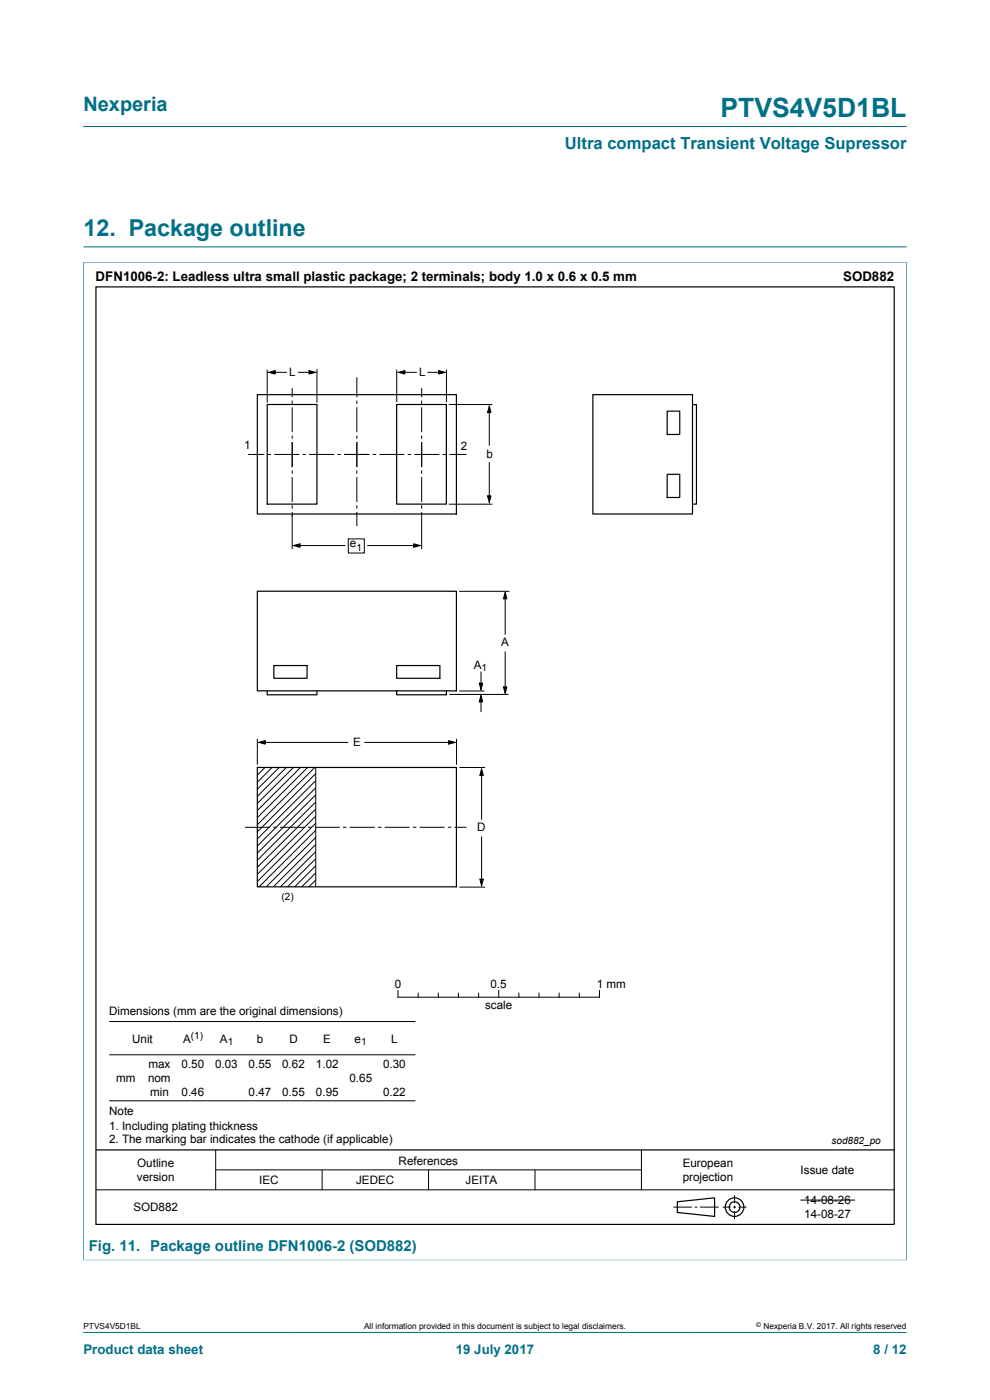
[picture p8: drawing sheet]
<svg xmlns="http://www.w3.org/2000/svg" width="210mm" height="297mm" viewBox="0 0 210 297" stroke-linecap="round" stroke-linejoin="round" font-family="sans-serif">
<path d="M17.7 26.8h174.6M17.6 55.6h174.8M17.7 55.6v211.8M17.7 52.4h174.6M192.3 55.6v211.8M17.6 267.3h174.8M17.7 282.6h174.6" fill="none" stroke="#007088" stroke-width=".21"/>
<g fill="none" stroke="#000" stroke-width=".21">
<path d="M56.7 78.4v7M57 79l1.4-.4v.8zM57.7 79h3.1M63.2 79h3M65.5 78.6l1.4 .4-1.4 .4zM67.2 78.3v7.1M84.2 78.4v6.9M84.5 79l1.4-.4v.8zM85.2 79h3.2M90.7 79h3M93 78.6l1.4 .4-1.4 .4zM94.7 78.4v6.9"/>
<path d="M52.6 96.4h3.5M56.8 96.4h.7M58.2 96.4h5.3M62 82.3v2M62 85v.7M62 86.4v5.3M62 92.4v.7M62 93.8v5.3M62 99.8v.7M64.2 96.4h.7M65.6 96.4h5.3M71.6 96.4h.7"/>
<path d="M73 96.4h5.4M75.7 80v4.3M75.7 85v.7M75.7 86.4v5.3M75.7 92.4v.7M75.7 93.8v5.3M75.7 99.8v.7M79.1 96.4h.7M80.5 96.4h5.3M86.5 96.4h.7M87.9 96.4h5.3M89.4 82.3v2"/>
<path d="M89.4 85v.7M89.4 86.4v5.3M89.4 92.4v.7M89.4 93.8v5.3M89.4 99.8v.7M93.9 96.4h.7M95.2 85.8h9.2M95.3 96.4h3.7M103.8 86.1l.4 1.4h-.8zM103.8 86.9v7.6M103.8 98v7.8M62 101.2v5.3"/>
<path d="M62 107.2v.7M62 108.6v7.9M62.3 115.7l1.4-.3v.7zM63 115.7h10.3M73.9 114.3h3.4v3h-3.4zM75.7 101.2v5.3M75.7 107.2v.7M75.7 108.6v3M77.9 115.7h10.6M87.7 115.4l1.4 .3-1.4 .4zM89.4 101.2v5.3M89.4 107.2v.7"/>
<path d="M89.4 108.6v7.9M95.2 107h9.2M103.4 105.2h.8l-.4 1.4zM97.4 125.4h10.7M107.2 125.6l.3 1.4h-.7zM107.2 126.4v8.3M107.2 138.2v8.2M54.6 156.7v5.5M54.9 157.5l1.4-.4v.8zM55.6 157.5h18.3M77.3 157.5h18.6M95.1 157.1l1.4 .4-1.4 .4z"/>
<path d="M95.3 147.3h12.6M96.8 156.7v5.5M97.4 146.6h5.3M101.7 144.9h.7l-.4 1.4zM102 147.5l.4 1.4h-.7zM102 142.5v3.1M102 148.3v2.8M106.8 145.7h.7l-.3 1.4zM52 175.5h5.3M56.2 162.8l-1.6 1.6M57.7 162.8l-3.1 3.1M58 175.5h.7"/>
<path d="M59.2 162.8l-4.6 4.6M59.4 175.5h5.3M60.7 162.8l-6.1 6.1M62.2 162.8l-7.6 7.6M63.7 162.8l-9.1 9.2M65.3 162.8l-10.7 10.7M65.4 175.5h.7M66.8 162.8l-12.2 12.2M66.8 175.5h5.3M67 162.9v25.2M67 164.1l-12.4 12.4M67 165.6l-12.4 12.4"/>
<path d="M67 167.1l-12.4 12.4M67 168.6l-12.4 12.4M67 170.1l-12.4 12.4M67 171.6l-12.4 12.4M67 173.1l-12.4 12.4M67 174.7l-12.4 12.3M67 176.2l-12 11.9M67 177.7l-10.5 10.4M67 179.2l-9 8.9M72.8 175.5h.7M74.2 175.5h5.3M80.2 175.5h.7"/>
<path d="M81.6 175.5h5.3M87.6 175.5h.7M89 175.5h5.3M95 175.5h.7M96.4 175.5h2.6M97.4 162.8h5.5M102.2 163.1l.3 1.4h-.7zM102.2 163.9v10M102.2 177.5v9.7M67 180.7l-7.5 7.4M67 182.2l-6 5.9M67 183.7l-4.5 4.4"/>
<path d="M67 185.2l-3 2.9M67 186.7l-1.5 1.4M97.4 188.2h5.5M101.8 186.5h.7l-.3 1.4zM23.2 216.7h64.9M84.4 210.1v1.4h42.8v-1.4M88.7 210.7v.8M93 210.7v.8M97.2 210.7v.8M101.5 210.7v.8M105.8 210.1v1.4M110.1 210.7v.8"/>
<path d="M114.3 210.7v.8M118.6 210.7v.8M122.9 210.7v.8M23.2 223.8h64.9M23.2 233.5h64.9M20.4 252.4h169.3M45.8 243.9v8.5M45.8 248.2h90.3M68.3 248.2v4.2M90.9 248.2v4.2M113.5 248.2v4.2M136.1 243.9v8.5"/>
<path d="M142.8 256.1h4M147.4 256.1h.5M148.5 256.1h3.9M153.3 256.1h1.7M155.5 256.1h.6M155.8 253.5v1.7M155.8 255.8v.6M155.8 256.9v1.7M156.7 256.1h1.7M169.8 254.6h11.6"/>
</g>
<g fill="none" stroke="#000" stroke-width=".25">
<path d="M20.4 60.9h169.3v198.9h-169.3zM54.6 83.7h42.2v25.3h-42.2zM56.7 85.8h10.5v21.1h-10.5zM84.1 85.8h10.6v21.1h-10.6zM125.8 83.7h21.1v25.3h-21.1zM141.5 87.2h2.7v5h-2.7zM146.9 85.9h.8v21h-.8M141.5 100.6h2.7v4.9h-2.7zM54.6 125.4h42.2v21.2h-42.2zM56.7 146.6v.8h10.5v-.8M58.1 141.2h7v2.7h-7zM84.1 141.2h9.2v2.7h-9.2z"/>
<path d="M84.2 146.6h-.1v.8h10.6v-.8M54.6 162.8h42.2v25.3h-42.2zM20.4 243.9h169.3M143.7 255l7.9-.9v4l-7.9-.9z"/>
<circle cx="155.8" cy="256.1" r="1.13"/>
<circle cx="155.8" cy="256.1" r="1.98"/>
</g>
<g fill="#000">
<path d="M57 79l1.4-.4v.8zM65.5 78.6l1.4 .4-1.4 .4zM84.5 79l1.4-.4v.8zM93 78.6l1.4 .4-1.4 .4zM103.8 86.1l.4 1.4h-.8zM62.3 115.7l1.4-.3v.7zM87.7 115.4l1.4 .3-1.4 .4zM103.4 105.2h.8l-.4 1.4zM107.2 125.6l.3 1.4h-.7zM54.9 157.5l1.4-.4v.8zM95.1 157.1l1.4 .4-1.4 .4zM101.7 144.9h.7l-.4 1.4z"/>
<path d="M102 147.5l.4 1.4h-.7zM106.8 145.7h.7l-.3 1.4zM102.2 163.1l.3 1.4h-.7zM101.8 186.5h.7l-.3 1.4z"/>
</g>
<text font-size="5.6" fill="#007088" x="152.8" y="24.8">PTVS4V5D1BL</text>
<text font-size="4.9" fill="#007088" x="17.7" y="50">12. Package outline</text>
<text font-size="4.2" fill="#007088" x="17.7" y="23.6">Nexperia</text>
<text font-size="3.5" fill="#007088" x="119.8" y="31.7">Ultra compact Transient Voltage Supressor</text>
<text font-size="3.2" fill="#007088" x="18.8" y="265.4">Fig. 11. Package outline DFN1006-2 (SOD882)</text>
<g font-size="2.8">
<text x="20.3" y="59.6">DFN1006-2: Leadless ultra small plastic package; 2 terminals; body 1.0 x 0.6 x 0.5 mm</text>
<text x="178.8" y="59.6">SOD882</text>
</g>
<g font-size="2.8" fill="#007088">
<text x="17.7" y="287.2">Product data sheet</text>
<text x="96.7" y="287.2">19 July 2017</text>
<text x="185.2" y="287.2">8 / 12</text>
</g>
<g font-size="2.5">
<text x="61.3" y="79.7">L</text>
<text x="88.9" y="79.7">L</text>
<text x="51.8" y="95.3">1</text>
<text x="97.8" y="95.4">2</text>
<text x="103.2" y="97.2">b</text>
<text x="74.2" y="116.1">e</text>
<text x="106.3" y="137.1">A</text>
<text x="100.5" y="141.9">A</text>
<text x="74.9" y="158.2">E</text>
<text x="101.2" y="176.3">D</text>
<text x="83.7" y="209.5">0</text>
<text x="104" y="209.5">0.5</text>
<text x="126.6" y="209.5">1 mm</text>
<text x="23.1" y="215.3">Dimensions (mm are the original dimensions)</text>
<text x="102.9" y="214.2">scale</text>
<text x="28" y="221.2">Unit</text>
<text x="38.8" y="221.2">A</text>
<text x="46.6" y="221.2">A</text>
<text x="54.5" y="221.2">b</text>
<text x="61.4" y="221.2">D</text>
<text x="68.6" y="221.2">E</text>
<text x="75.2" y="221.2">e</text>
<text x="83" y="221.2">L</text>
<text x="31.5" y="226.5">max</text>
<text x="38.5" y="226.5">0.50</text>
<text x="45.6" y="226.5">0.03</text>
<text x="52.7" y="226.5">0.55</text>
<text x="59.9" y="226.5">0.62</text>
<text x="67" y="226.5">1.02</text>
<text x="81.3" y="226.5">0.30</text>
<text x="24.7" y="229.5">mm</text>
<text x="31.4" y="229.5">nom</text>
<text x="31.8" y="232.4">min</text>
<text x="38.5" y="232.4">0.46</text>
<text x="52.7" y="232.4">0.47</text>
<text x="59.9" y="232.4">0.55</text>
<text x="67" y="232.4">0.95</text>
<text x="74.1" y="229.5">0.65</text>
<text x="81.3" y="232.4">0.22</text>
<text x="23.1" y="236.6">Note</text>
<text x="23.1" y="239.6">1. Including plating thickness</text>
<text x="23.1" y="242.5">2. The marking bar indicates the cathode (if applicable)</text>
<text x="29.1" y="250.5">version</text>
<text x="29.1" y="247.6">Outline</text>
<text x="55" y="251.2">IEC</text>
<text x="75.5" y="251.2">JEDEC</text>
<text x="84.6" y="247">References</text>
<text x="98.8" y="251.2">JEITA</text>
<text x="144.8" y="247.6">European</text>
<text x="144.8" y="250.5">projection</text>
<text x="169.8" y="249">Issue date</text>
<text x="28.3" y="256.9">SOD882</text>
<text x="170.6" y="255.4">14-08-26</text>
<text x="170.6" y="258.3">14-08-27</text>
</g>
<g font-size="2.1">
<text x="75.6" y="116.8">1</text>
<text x="102.1" y="142.4">1</text>
<text x="59.7" y="190.9">(2)</text>
<text x="40.5" y="220.4">(1)</text>
<text x="48.3" y="221.7">1</text>
<text x="76.6" y="221.7">1</text>
<text x="176.4" y="242.7">sod882_po</text>
</g>
<g font-size="1.8">
<text x="17.7" y="282">PTVS4V5D1BL</text>
<text x="77.2" y="282">All information provided in this document is subject to legal disclaimers.</text>
<text x="161.9" y="282">Nexperia B.V. 2017. All rights reserved</text>
</g>
<text font-size="1.4" x="160.4" y="281.6">©</text>
</svg>
